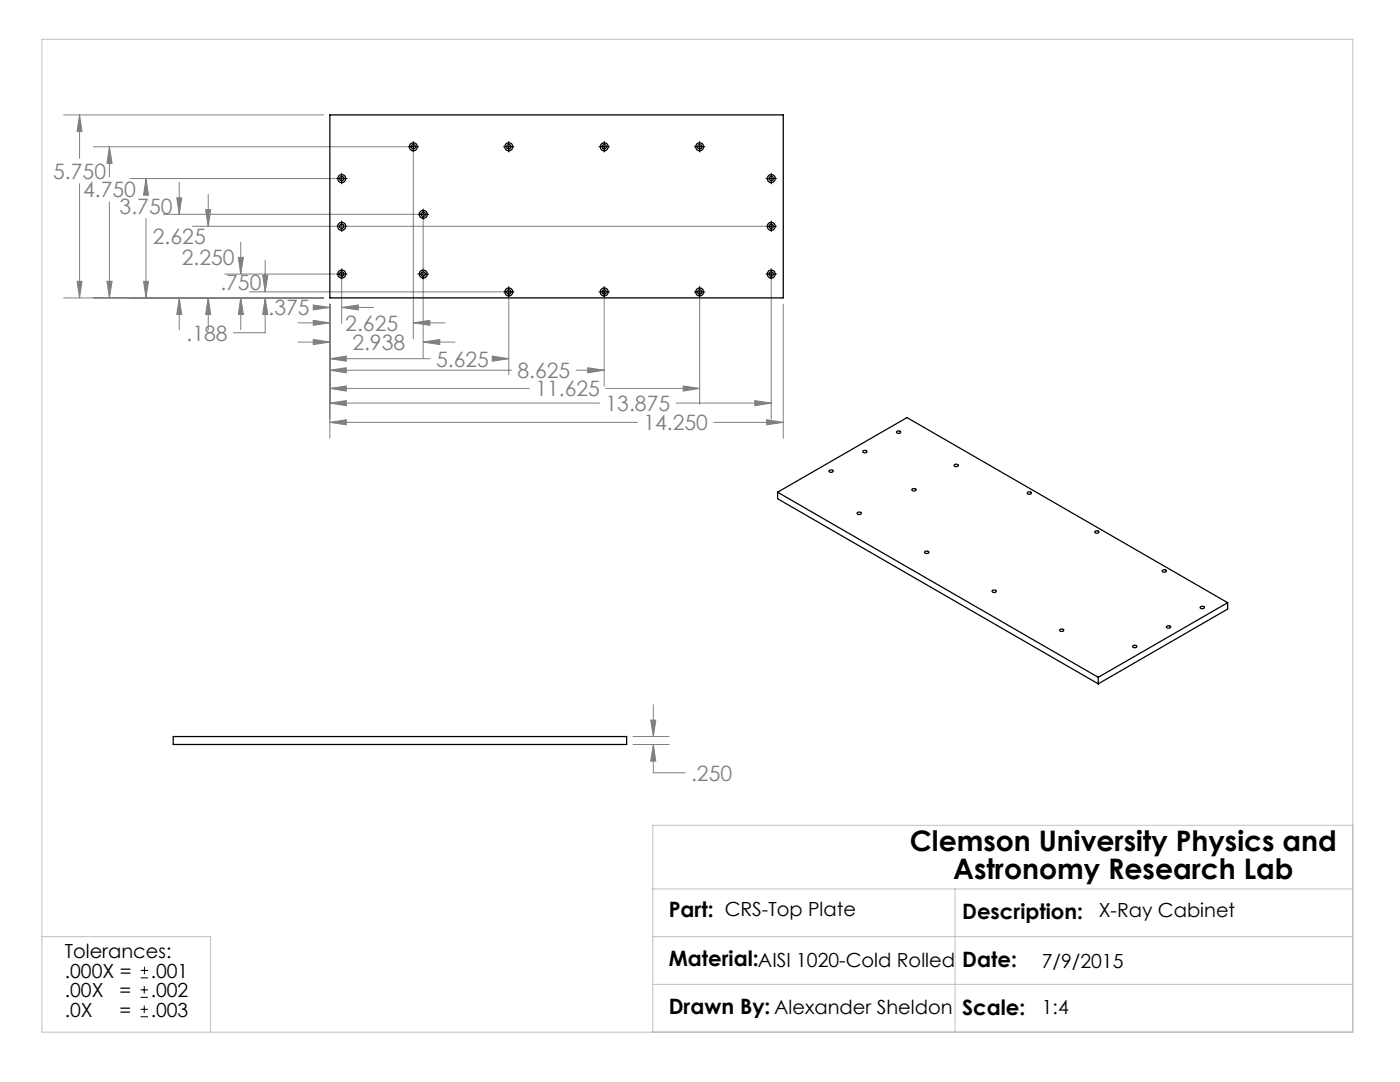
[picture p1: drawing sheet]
<svg xmlns="http://www.w3.org/2000/svg" width="279mm" height="216mm" viewBox="0 0 279 216" stroke-linecap="round" stroke-linejoin="round" font-family="sans-serif">
<g fill="none" stroke="#000" stroke-width=".2">
<path d="M67.1 35.6h2.2M68.2 34.6v2.1M81.4 29.3h2.1M82.5 28.2v2.1M100.5 29.3h2.1M101.5 28.2v2.1M119.5 29.3h2.1M120.6 28.2v2.1M138.6 29.3h2.1M139.6 28.2v2.1M152.9 35.6h2.1M153.9 34.6v2.1"/>
<path d="M67.1 54.7h2.2M67.1 45.2h2.2M68.2 44.1v2.1M68.2 53.6v2.1M83.4 54.7h2.1M83.4 42.8h2.1M84.5 41.7v2.2M84.5 53.6v2.1M100.5 58.2h2.1M101.5 57.2v2.1M119.5 58.2h2.1M120.6 57.2v2.1"/>
<path d="M138.6 58.2h2.1M139.6 57.2v2.1M152.9 54.7h2.1M152.9 45.2h2.1M153.9 44.1v2.1M153.9 53.6v2.1M28 199h1.5M28 197.5h1.5M28.1 195.1h1.5M28.1 193.6h1.5M28.8 196.8v1.5M28.8 192.9v1.5"/>
<path d="M28 202.9h1.5M28 201.4h1.5M28.8 200.7v1.4"/>
</g>
<g fill="none" stroke="#808080" stroke-width=".2">
<path d="M12.7 22.9h51.9M15.9 22.9v8.7M15.9 36.7v22.7M15.9 22.9l.5 3.3h-1zM18.7 29.3h62.5M21.8 29.3v6M21.8 29.3l.6 3.3h-1.1zM26 35.6h40.9M29.1 35.6l.5 3.3h-1zM29.1 35.6v3M35.3 39.5h1l-.5 3.3zM35.8 36.4v6.4"/>
<path d="M41.6 38.8v6.4M82.5 30.6v37M12.7 59.4h51.9M15.4 56.1h1l-.5 3.3zM21.3 56.1h1.1l-.6 3.3zM21.8 40.3v19.1M28.6 56.1h1l-.5 3.3zM29.1 43.6v15.8M32.6 42.8h50.6M35.8 59.4v6.4M35.8 59.4l.5 3.4h-1zM38.4 45.2h114.2"/>
<path d="M41 41.8h1.1l-.5 3.4zM41.6 59.4v6.4M41.6 59.4l.5 3.4h-1.1zM44.9 54.7h22M47.6 51.4h1l-.6 3.3zM48 48.3v6.4M48 59.4v6.4M48 59.4l.6 3.4h-1zM49.7 58.2h50.6M52.4 55h1l-.5 3.2zM52.9 59.4v7h-6.3M52.9 51.9v6.3"/>
<path d="M52.9 59.4l.5 3.4h-1zM68.2 56v8.5M84.5 44v27.4M101.5 59.5v15.3M120.6 59.5v17.5M139.6 59.5v21.2M153.9 56v27.6M59.5 64.4h6.3M59.5 68.3h6.3M62.5 60.9l3.3 .4-3.3 .5zM62.5 63.9l3.3 .5-3.3 .5zM62.5 67.7l3.3 .6-3.3 .5z"/>
<path d="M62.9 61.3h2.9M65.8 60.7v26.8M65.8 71.6h20.1M65.8 73.9h36.3M65.8 77.5h39.9M65.8 71.6l3.3-.6v1.1zM65.8 73.9l3.3-.5v1zM65.8 77.5l3.3-.5v1zM68.2 61.3h6.3M68.2 61.3l3.3-.4v.9zM82.5 64.4l3.3-.5v1zM82.5 64.4h6.3"/>
<path d="M84.5 68.3h6.3M84.5 68.3l3.3-.6v1.1zM98.2 71l3.3 .6-3.3 .5zM98.8 71.6h2.7M115 73.9h5.6M117.3 73.4l3.3 .5-3.3 .5zM120.9 77.5h18.7M136.3 77l3.3 .5-3.3 .5zM150.6 79.9l3.3 .5-3.3 .6zM156.3 60.7v26.8M65.8 80.4h53.9M65.8 84.3h61.4"/>
<path d="M65.8 80.4l3.3-.5v1.1zM65.8 84.3l3.3-.6v1.1zM134.9 80.4h19M142.5 84.3h13.8M153 83.7l3.3 .6-3.3 .5zM126.3 148.6h7.3M126.3 147h7.3M129.9 143.7h1l-.5 3.3zM130.4 148.6l.5 3.3h-1zM130.4 148.6v5.6h6.3M130.4 140.6v6.4"/>
</g>
<path d="M8.4 7.8h261.6v198.2h-261.6zM130.3 177.4h139.7M190.6 177.4v28.6M270 164.7h-139.7v41.3M8.4 186.9h33.6v19.1M130.3 186.9h139.7M130.3 196.4h139.7" fill="none" stroke="#c0c0c0" stroke-width=".2"/>
<path d="M130.4 148.6l.5 3.3h-1zM129.9 143.7h1l-.5 3.3zM68.2 61.3l3.3-.4v.9zM62.5 60.9l3.3 .4-3.3 .5zM82.5 64.4l3.3-.5v1zM62.5 63.9l3.3 .5-3.3 .5zM84.5 68.3l3.3-.6v1.1zM62.5 67.7l3.3 .6-3.3 .5zM98.2 71l3.3 .6-3.3 .5zM65.8 71.6l3.3-.6v1.1zM117.3 73.4l3.3 .5-3.3 .5zM65.8 73.9l3.3-.5v1zM136.3 77l3.3 .5-3.3 .5zM65.8 77.5l3.3-.5v1zM150.6 79.9l3.3 .5-3.3 .6zM65.8 80.4l3.3-.5v1.1zM65.8 84.3l3.3-.6v1.1zM153 83.7l3.3 .6-3.3 .5zM52.9 59.4l.5 3.4h-1zM52.4 55h1l-.5 3.2zM48 59.4l.6 3.4h-1zM47.6 51.4h1l-.6 3.3zM41.6 59.4l.5 3.4h-1.1zM41 41.8h1.1l-.5 3.4zM35.8 59.4l.5 3.4h-1zM35.3 39.5h1l-.5 3.3zM29.1 35.6l.5 3.3h-1zM28.6 56.1h1l-.5 3.3zM21.8 29.3l.6 3.3h-1.1zM21.3 56.1h1.1l-.6 3.3zM15.9 22.9l.5 3.3h-1zM15.4 56.1h1l-.5 3.3z" fill="#808080"/>
<g fill="none" stroke="#000" stroke-width=".25">
<path d="M65.8 22.9h90.5v36.5h-90.5zM155.2 98.2l64 36.9M155.2 98.2v1.3l64 37M155.2 98.2l25.8-14.9 64 37M165.5 93.9a.45 .45 0 0 1 .4-.2 .45 .45 0 0 1 .4 .4 .45 .45 0 0 1-.5 .2 .45 .45 0 0 1-.3-.4zM172.2 90a.45 .45 0 0 1 .5-.1 .45 .45 0 0 1 .3 .3 .45 .45 0 0 1-.5 .2 .45 .45 0 0 1-.3-.4zM179 86h.3l.4 .1a.42 .42 0 0 1-.4 .4 .42 .42 0 0 1-.4-.4zM182 97.6a.45 .45 0 0 1 .5-.1 .45 .45 0 0 1 .3 .3 .45 .45 0 0 1-.5 .2 .45 .45 0 0 1-.3-.4zM190.4 92.8a.45 .45 0 0 1 .5-.2 .45 .45 0 0 1 .3 .4 .45 .45 0 0 1-.4 .1 .45 .45 0 0 1-.4-.3zM205 98.3a.38 .38 0 0 1 .5-.2 .38 .38 0 0 1 .2 .5h-.6zM171.2 102.2h.2l.5 .1a.41 .41 0 0 1-.4 .4 .41 .41 0 0 1-.4-.4zM184.5 110.1a.45 .45 0 0 1 .5-.2 .45 .45 0 0 1 .3 .4 .47 .47 0 0 1-.8-.2z"/>
<path d="M198.1 117.8l.3-.1 .4 .2a.4 .4 0 0 1-.4 .3 .4 .4 0 0 1-.4-.3zM218.5 106a.44 .44 0 0 1 .5-.1 .44 .44 0 0 1 .3 .4 .42 .42 0 0 1-.5 .1 .42 .42 0 0 1-.3-.4zM232 113.8a.45 .45 0 0 1 .4-.1 .45 .45 0 0 1 .4 .3 .45 .45 0 0 1-.5 .2 .45 .45 0 0 1-.3-.4zM211.6 125.6l.5-.1 .2 .2a.39 .39 0 0 1-.4 .3 .39 .39 0 0 1-.4-.3zM219.2 135.1v1.4M226.1 128.9a.45 .45 0 0 1 .4-.2 .45 .45 0 0 1 .4 .4 .45 .45 0 0 1-.5 .2 .45 .45 0 0 1-.3-.4zM232.8 125a.45 .45 0 0 1 .5-.2 .45 .45 0 0 1 .3 .4 .45 .45 0 0 1-.5 .2 .45 .45 0 0 1-.3-.4zM239.5 121.1a.47 .47 0 0 1 .8 .2 .45 .45 0 0 1-.4 .2 .45 .45 0 0 1-.4-.4zM245 120.3l-25.8 14.8M245 120.3v1.2l-25.8 15M34.6 147h90.5v1.6h-90.5z"/>
<circle cx="68.2" cy="35.6" r=".42"/>
<circle cx="68.2" cy="35.6" r=".8"/>
<circle cx="82.5" cy="29.3" r=".42"/>
<circle cx="82.5" cy="29.3" r=".8"/>
<circle cx="101.5" cy="29.3" r=".42"/>
<circle cx="101.5" cy="29.3" r=".8"/>
<circle cx="120.6" cy="29.3" r=".42"/>
<circle cx="120.6" cy="29.3" r=".8"/>
<circle cx="139.6" cy="29.3" r=".42"/>
<circle cx="139.6" cy="29.3" r=".8"/>
<circle cx="153.9" cy="35.6" r=".42"/>
<circle cx="153.9" cy="35.6" r=".8"/>
<circle cx="68.2" cy="54.7" r=".42"/>
<circle cx="68.2" cy="45.2" r=".42"/>
<circle cx="68.2" cy="45.2" r=".8"/>
<circle cx="68.2" cy="54.7" r=".8"/>
<circle cx="84.5" cy="42.8" r=".8"/>
<circle cx="84.5" cy="54.7" r=".8"/>
<circle cx="84.5" cy="42.8" r=".43"/>
<circle cx="84.5" cy="54.7" r=".43"/>
<circle cx="101.5" cy="58.3" r=".41"/>
<circle cx="101.5" cy="58.3" r=".8"/>
<circle cx="120.6" cy="58.3" r=".41"/>
<circle cx="120.6" cy="58.3" r=".8"/>
<circle cx="139.6" cy="58.3" r=".41"/>
<circle cx="139.6" cy="58.3" r=".8"/>
<circle cx="153.9" cy="54.7" r=".42"/>
<circle cx="153.9" cy="45.2" r=".42"/>
<circle cx="153.9" cy="54.7" r=".8"/>
<circle cx="153.9" cy="45.2" r=".8"/>
</g>
<g font-size="5.6">
<text x="181.6" y="169.8">Clemson University Physics and</text>
<text x="190.2" y="175.5">Astronomy Research Lab</text>
</g>
<g font-size="4.2" fill="#808080">
<text x="10.6" y="35.7">5.750</text>
<text x="16.6" y="39.4">4.750</text>
<text x="23.9" y="42.7">3.750</text>
<text x="30.5" y="48.8">2.625</text>
<text x="36.3" y="52.8">2.250</text>
<text x="44" y="57.8">.750</text>
<text x="53.6" y="62.9">.375</text>
<text x="68.9" y="66">2.625</text>
<text x="37.2" y="68">.188</text>
<text x="70.3" y="69.8">2.938</text>
<text x="87" y="73.2">5.625</text>
<text x="103.3" y="75.5">8.625</text>
<text x="106.8" y="79.1">11.625</text>
<text x="120.8" y="82">13.875</text>
<text x="128.4" y="85.9">14.250</text>
<text x="137.9" y="155.8">.250</text>
</g>
<g font-size="4.2">
<text x="133.5" y="183.1">Part: CRS-Top Plate</text>
<text x="192" y="183.3">Description:</text>
<text x="133.5" y="192.7">Material:AISI 1020-Cold Rolled</text>
<text x="192" y="192.9">Date:</text>
<text x="133.5" y="202.3">Drawn By: Alexander Sheldon</text>
<text x="192" y="202.5">Scale:</text>
</g>
<g font-size="3.9">
<text x="219.3" y="183.1">X-Ray Cabinet</text>
<text x="12.9" y="191.2">Tolerances:</text>
<text x="12.9" y="195.1">.000X =</text>
<text x="30.1" y="195.1">.001</text>
<text x="207.9" y="193.1">7/9/2015</text>
<text x="12.9" y="199">.00X</text>
<text x="12.9" y="202.8">.0X</text>
<text x="23.9" y="202.8">=</text>
<text x="23.9" y="199">=</text>
<text x="30.1" y="202.8">.003</text>
<text x="30.1" y="199">.002</text>
<text x="207.9" y="202.3">1:4</text>
</g>
</svg>
